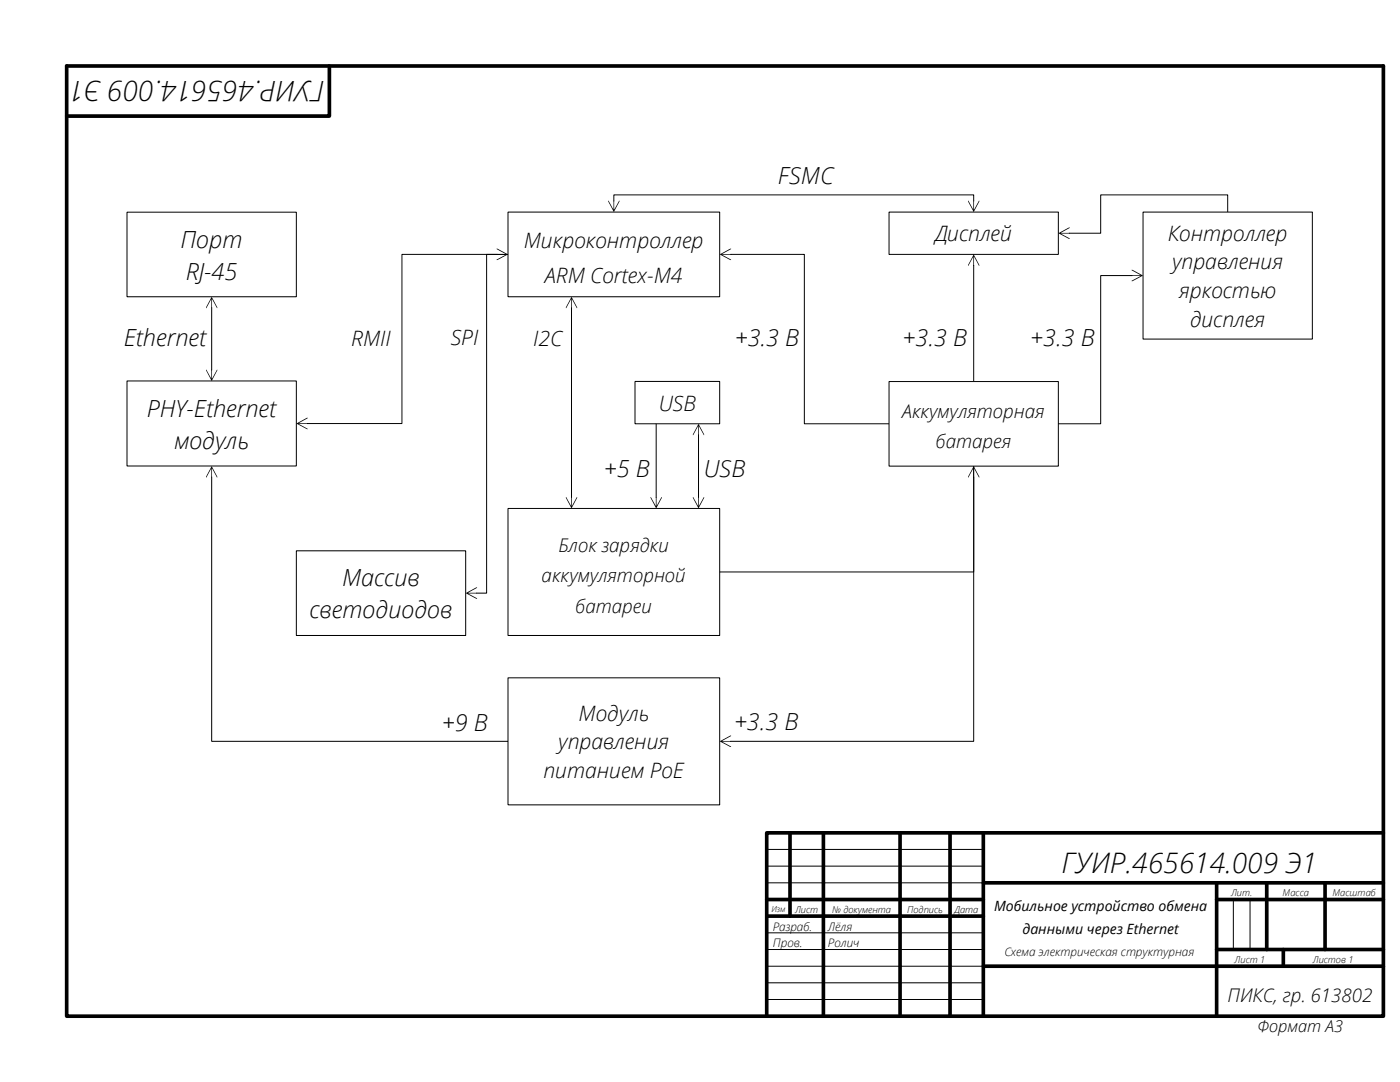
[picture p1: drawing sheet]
<svg xmlns="http://www.w3.org/2000/svg" width="279mm" height="216mm" viewBox="0 0 279 216" stroke-linecap="round" stroke-linejoin="round" font-family="sans-serif">
<g fill="none" stroke="#000" stroke-width=".73">
<path d="M13.3 13.2h262.8v189.6h-262.8zM65.7 13.2v10h-52.4M153 179.5h43.2M157.7 166.2v16.6M164.3 166.2v36.6M179.6 166.2v36.6M189.6 166.2v36.6M196.2 176.2h79.9M196.2 166.2v36.6M242.8 176.2v26.6M242.8 179.5h33.3M252.8 176.2v13.3"/>
<path d="M264.4 176.2v13.3M276.1 166.2h-123.1v36.6M153 182.8h43.2M196.2 192.8h79.9M242.8 189.5h33.3M256.1 189.5v3.3"/>
</g>
<path d="M153 169.5h43.2M153 172.8h43.2M153 176.2h43.2M246.1 179.5v10M249.5 179.5v10M153 186.1h43.2M153 189.5h43.2M153 192.8h43.3M153 196.1h43.2M153 199.4h43.2" fill="none" stroke="#000" stroke-width=".2"/>
<g fill="#fff" stroke="#000" stroke-width=".2">
<path d="M101.4 101.5h42.2v25.3h-42.2z" fill-rule="evenodd"/>
<path d="M177.4 76.1h33.8v16.9h-33.8z" fill-rule="evenodd"/>
<path d="M101.4 42.3h42.2v16.9h-42.2z" fill-rule="evenodd"/>
</g>
<path d="M122.5 40.2v-1.3h71.8v1.3M145.7 50.8h14.8v33.8h16.9M226 55h-6.3v29.6h-8.5M245 42.3v-3.4h-25.3v7.6h-6.4M194.3 95.1v19h-50.7" fill="none" stroke="#000" stroke-width=".2"/>
<g fill="#000">
<path d="M121.4 40l1 1.8v-1.8h.2v1.8l1-1.8-1.1 2.3z" fill-rule="evenodd"/>
<path d="M143.6 50.8l2.3-1.2-1.8 1.1h1.8v.1h-1.8l1.8 1.1z" fill-rule="evenodd"/>
<path d="M193.2 40l1 1.8v-1.8h.2v1.8l1-1.8-1.1 2.3z" fill-rule="evenodd"/>
<path d="M211.2 46.5l2.3-1.1-1.8 1.1h1.8v.1h-1.8l1.8 1.1z" fill-rule="evenodd"/>
<path d="M225.8 53.8l2.3 1.2-2.3 1.1 1.8-1h-1.8v-.2h1.8z" fill-rule="evenodd"/>
<path d="M194.3 93l1.1 2.3-1-1.8v1.8h-.2v-1.8l-1 1.8z" fill-rule="evenodd"/>
</g>
<path d="M25.3 76h33.8v17h-33.8z" fill-rule="evenodd" fill="#fff" stroke="#000" stroke-width=".2"/>
<path d="M99.3 50.8h-19.1v33.7h-18.9" fill="none" stroke="#000" stroke-width=".2"/>
<g fill="#000">
<path d="M99.1 49.6l2.3 1.2-2.3 1.1 1.8-1.1h-1.8v-.1h1.8z" fill-rule="evenodd"/>
<path d="M59.1 84.5l2.3-1.1-1.8 1h1.8v.2h-1.8l1.8 1z" fill-rule="evenodd"/>
</g>
<path d="M59.1 109.9h33.8v16.9h-33.8z" fill-rule="evenodd" fill="#fff" stroke="#000" stroke-width=".2"/>
<path d="M101.4 50.8h-4.3v67.6h-2.1" fill="none" stroke="#000" stroke-width=".2"/>
<path d="M92.9 118.4l2.3-1.2-1.8 1.1h1.8v.1h-1.8l1.8 1.1z" fill-rule="evenodd" fill="#000"/>
<path d="M25.3 42.3h33.8v16.9h-33.8z" fill-rule="evenodd" fill="#fff" stroke="#000" stroke-width=".2"/>
<path d="M42.2 61.3v12.6" fill="none" stroke="#000" stroke-width=".2"/>
<g fill="#000">
<path d="M42.2 59.2l1.2 2.3-1.1-1.8v1.8h-.1v-1.8l-1.1 1.8z" fill-rule="evenodd"/>
<path d="M41.1 73.8l1.1 1.8v-1.8h.1v1.8l1.1-1.8-1.2 2.2z" fill-rule="evenodd"/>
</g>
<path d="M177.4 42.3h33.8v8.5h-33.8z" fill-rule="evenodd" fill="#fff" stroke="#000" stroke-width=".2"/>
<path d="M194.3 52.9v23.2" fill="none" stroke="#000" stroke-width=".2"/>
<path d="M194.3 50.8l1.1 2.2-1-1.8v1.8h-.2v-1.8l-1 1.8z" fill-rule="evenodd" fill="#000"/>
<g fill="#fff" stroke="#000" stroke-width=".2">
<path d="M228.1 42.3h33.8v25.4h-33.8z" fill-rule="evenodd"/>
<path d="M126.7 76.1h16.9v8.5h-16.9z" fill-rule="evenodd"/>
</g>
<path d="M114.1 61.3v38M131 84.6v14.7M139.4 86.7v12.6" fill="none" stroke="#000" stroke-width=".2"/>
<g fill="#000">
<path d="M114.1 59.2l1.1 2.3-1.1-1.8v1.8h-.1v-1.8l-1.1 1.8z" fill-rule="evenodd"/>
<path d="M139.4 84.6l1.1 2.2-1-1.8v1.8h-.2v-1.8l-1 1.8z" fill-rule="evenodd"/>
<path d="M112.9 99.2l1.1 1.8v-1.8h.1v1.8l1.1-1.8-1.1 2.3z" fill-rule="evenodd"/>
<path d="M129.8 99.2l1.1 1.8v-1.8h.1v1.8l1.1-1.8-1.1 2.3z" fill-rule="evenodd"/>
<path d="M138.3 99.2l1 1.8v-1.8h.2v1.8l1-1.8-1.1 2.3z" fill-rule="evenodd"/>
</g>
<path d="M101.4 135.3h42.2v25.3h-42.2z" fill-rule="evenodd" fill="#fff" stroke="#000" stroke-width=".2"/>
<path d="M42.2 95.1v52.8h59.2M194.3 93v54.9h-48.6" fill="none" stroke="#000" stroke-width=".2"/>
<g fill="#000">
<path d="M42.2 93l1.2 2.3-1.1-1.8v1.8h-.1v-1.8l-1.1 1.8z" fill-rule="evenodd"/>
<path d="M143.6 147.9l2.3-1.1-1.8 1.1h1.8v.1h-1.8l1.8 1.1z" fill-rule="evenodd"/>
</g>
<g font-size="5.6">
<text x="64.8" y="16.1" transform="rotate(180 64.8 16.1)">ГУИР.465614.009 Э1</text>
<text x="211.9" y="174.1">ГУИР.465614.009 Э1</text>
</g>
<g font-size="4.7">
<text x="155.2" y="36.6">FSMC</text>
<text x="36" y="49.4">Порт</text>
<text x="37.1" y="55.8">RJ-45</text>
<text x="24.7" y="69">Ethernet</text>
<text x="146.6" y="69">+3.3 В</text>
<text x="180.1" y="69">+3.3 В</text>
<text x="205.6" y="69">+3.3 В</text>
<text x="29.3" y="83.1">PHY-Ethernet</text>
<text x="34.8" y="89.5">модуль</text>
<text x="120.5" y="95.2">+5 В</text>
<text x="140.5" y="95.2">USB</text>
<text x="68.3" y="117">Массив</text>
<text x="61.7" y="123.4">светодиодов</text>
<text x="88.2" y="145.9">+9 В</text>
<text x="146.5" y="145.6">+3.3 В</text>
</g>
<g font-size="4.2">
<text x="233.1" y="48">Контроллер</text>
<text x="104.5" y="49.5">Микроконтроллер</text>
<text x="186.6" y="48.2">Дисплей</text>
<text x="233.9" y="53.7">управления</text>
<text x="108.7" y="56.4">ARM Cortex-M4</text>
<text x="235.3" y="59.5">яркостью</text>
<text x="237.5" y="65.2">дисплея</text>
<text x="70.1" y="69">RMII</text>
<text x="90" y="68.8">SPI</text>
<text x="106.4" y="69">I2C</text>
<text x="131.5" y="82">USB</text>
<text x="115.5" y="143.8">Модуль</text>
<text x="111.4" y="149.5">управления</text>
<text x="108.4" y="155.3">питанием PoE</text>
</g>
<g font-size="3.8">
<text x="180.1" y="83.3">Аккумуляторная</text>
<text x="186.8" y="89.4">батарея</text>
<text x="111.5" y="110.1">Блок зарядки</text>
<text x="108.1" y="116.2">аккумуляторной</text>
<text x="114.9" y="122.3">батареи</text>
<text x="245" y="200">ПИКС, гр. 613802</text>
</g>
<text font-size="3.3" x="251" y="205.9">Формат А3</text>
<g font-size="2.8">
<text x="198.4" y="181.7">Мобильное устройство обмена</text>
<text x="204.1" y="186.3">данными через Ethernet</text>
</g>
<g font-size="2.3">
<text x="154.2" y="185.8">Разраб.</text>
<text x="165.2" y="185.8">Лёля</text>
<text x="154.2" y="189">Пров.</text>
<text x="165.2" y="189">Ролич</text>
<text x="200.4" y="190.8">Схема электрическая структурная</text>
</g>
<g font-size="1.9">
<text x="245.7" y="178.8">Лит.</text>
<text x="256" y="178.8">Масса</text>
<text x="265.9" y="178.8">Масштаб</text>
<text x="158.7" y="182.1">Лист</text>
<text x="166.1" y="182.1">№ документа</text>
<text x="181" y="182.1">Подпись</text>
<text x="190.5" y="182.1">Дата</text>
<text x="246.4" y="192.1">Лист 1</text>
<text x="262" y="192.1">Листов 1</text>
</g>
<text font-size="1.6" x="154" y="182">Изм</text>
</svg>
